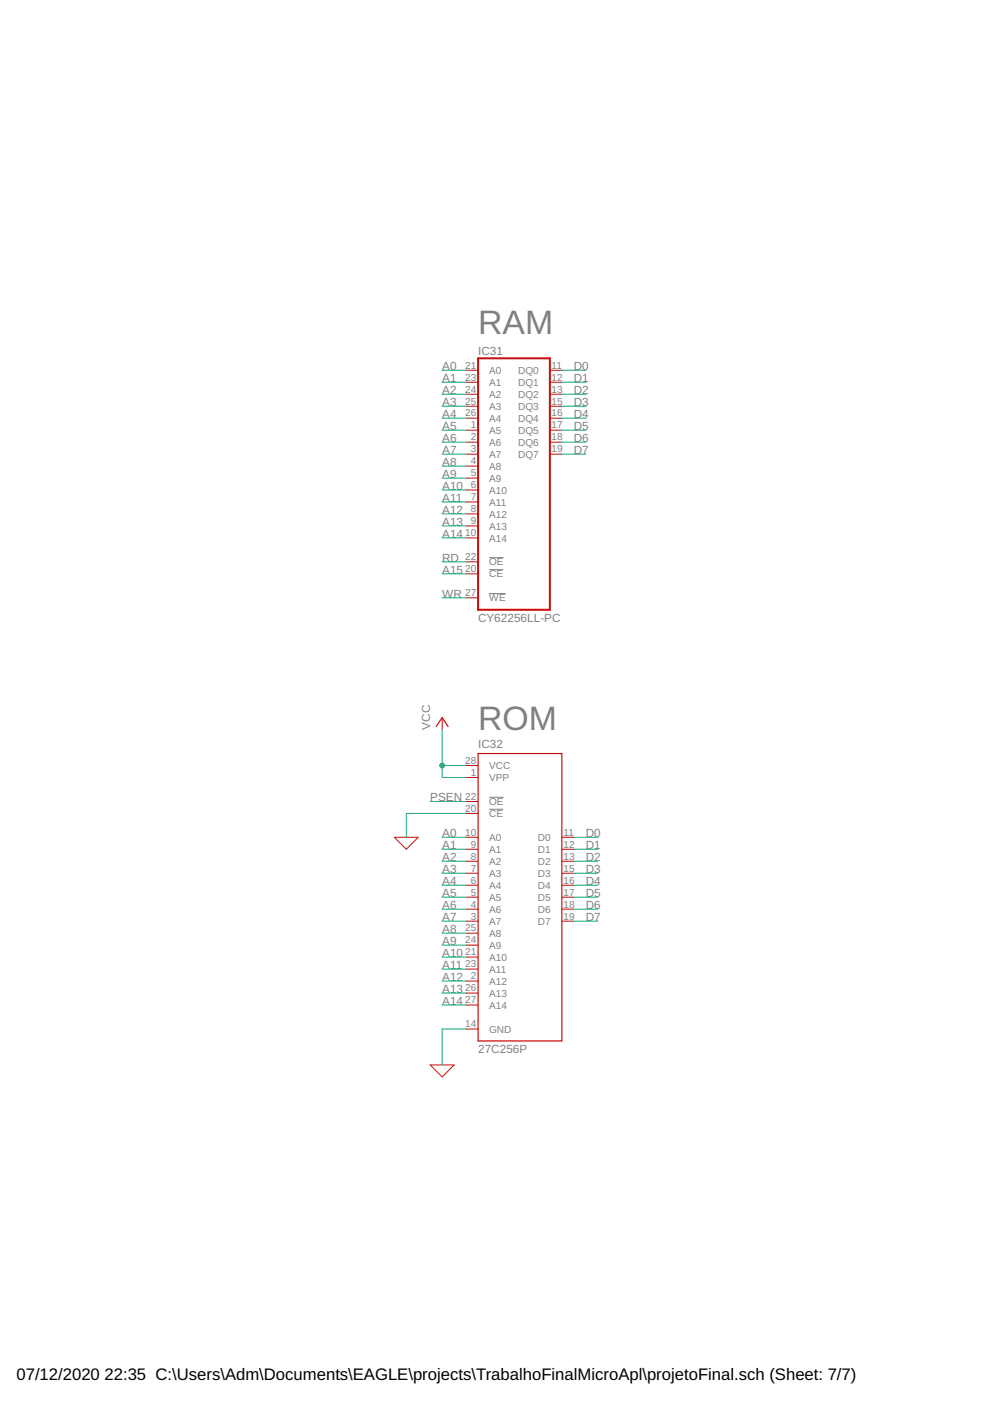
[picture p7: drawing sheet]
<svg xmlns="http://www.w3.org/2000/svg" width="210mm" height="297mm" viewBox="0 0 210 297" stroke-linecap="round" stroke-linejoin="round" font-family="sans-serif">
<path d="M103.7 118.2h3.1M103.7 125.9h3.6M103.7 120.8h3M103.7 171.6h3M103.7 169h3.1" fill="none" stroke="#808080" stroke-width=".21"/>
<path d="M101.4 76h15.2v53.3h-15.2z" fill="none" stroke="#c90d0c" stroke-width=".42"/>
<g fill="none" stroke="#c90d0c" stroke-width=".21">
<path d="M98.8 78.5h2.6M116.6 78.5h2.5M98.8 81h2.6M98.8 83.6h2.6M98.8 86.1h2.6M98.8 88.7h2.6M98.8 91.2h2.6M98.8 93.7h2.6M98.8 96.3h2.6M98.8 98.8h2.6M116.6 81h2.5M116.6 83.6h2.5"/>
<path d="M116.6 86.1h2.5M116.6 88.7h2.5M116.6 91.2h2.5M116.6 93.7h2.5M116.6 96.3h2.5M98.8 101.4h2.6M98.8 103.9h2.6M98.8 106.4h2.6M98.8 109h2.6M98.8 111.5h2.6M98.8 114h2.6M98.8 119.1h2.6"/>
<path d="M98.8 126.7h2.6M98.8 121.7h2.6M93.7 152.1v2.6M83.6 177.5h5.1l-2.6 2.6zM98.8 177.5h2.6M98.8 172.5h2.6M98.8 169.9h2.6M98.8 162.3h2.6M98.8 164.8h2.6M119.1 177.5h2.6M98.8 180.1h2.6M98.8 182.6h2.6"/>
<path d="M98.8 185.1h2.6M98.8 187.7h2.6M98.8 190.2h2.6M98.8 192.8h2.6M98.8 195.3h2.6M98.8 197.8h2.6M119.1 180.1h2.6M119.1 182.6h2.6M119.1 185.1h2.6M119.1 187.7h2.6M119.1 190.2h2.6M119.1 192.8h2.6"/>
<path d="M119.1 195.3h2.6M98.8 218.2h2.6M98.8 200.4h2.6M98.8 202.9h2.6M98.8 213.1h2.6M98.8 205.5h2.6M98.8 208h2.6M98.8 210.5h2.6M91.2 225.8h5.1l-2.6 2.5z"/>
</g>
<path d="M92.5 154.1l1.2-2 1.3 2M101.4 159.8h17.7v60.9h-17.7z" fill="none" stroke="#c90d0c" stroke-width=".25"/>
<g fill="none" stroke="#0dab76" stroke-width=".21">
<path d="M93.7 78.5h5.1M119.1 78.5h5.1M93.7 81h5.1M93.7 83.6h5.1M93.7 86.1h5.1M93.7 88.7h5.1M93.7 91.2h5.1M93.7 93.7h5.1M93.7 96.3h5.1M93.7 98.8h5.1M119.1 81h5.1M119.1 83.6h5.1"/>
<path d="M119.1 86.1h5.1M119.1 88.7h5.1M119.1 91.2h5.1M119.1 93.7h5.1M119.1 96.3h5.1M93.7 101.4h5.1M93.7 103.9h5.1M93.7 106.4h5.1M93.7 109h5.1M93.7 111.5h5.1M93.7 114h5.1M93.7 119.1h5.1"/>
<path d="M93.7 126.7h5.1M93.7 121.7h5.1M93.7 154.7v10.1h5.1M91.2 169.9h7.6M93.7 177.5h5.1M93.7 162.3h5.1M98.8 172.5h-12.7v5M121.7 177.5h5M93.7 180.1h5.1M93.7 182.6h5.1M93.7 185.1h5.1M93.7 187.7h5.1"/>
<path d="M93.7 190.2h5.1M93.7 192.8h5.1M93.7 195.3h5.1M93.7 197.8h5.1M121.7 180.1h5M121.7 182.6h5M121.7 185.1h5M121.7 187.7h5M121.7 190.2h5M121.7 192.8h5M121.7 195.3h5M93.7 200.4h5.1"/>
<path d="M93.7 202.9h5.1M93.7 205.5h5.1M93.7 208h5.1M93.7 210.5h5.1M93.7 213.1h5.1M98.8 218.2h-5.1v7.6"/>
</g>
<circle cx="93.7" cy="162.3" r=".51" fill="#0dab76" stroke="#0dab76" stroke-width=".21"/>
<g font-size="7.2" fill="#808080">
<text x="101.4" y="70.9">RAM</text>
<text x="101.4" y="154.7">ROM</text>
</g>
<g font-size="3.5">
<text x="3.5" y="292.5">07/12/2020</text>
<text x="22.2" y="292.5">22:35 C:\Users\Adm\Documents\EAGLE\projects\TrabalhoFinalMicroApl\projetoFinal.sch (Sheet: 7/7)</text>
</g>
<g font-size="2.5" fill="#808080">
<text x="101.4" y="75.3">IC31</text>
<text x="93.8" y="83.6">A2</text>
<text x="93.8" y="81">A1</text>
<text x="93.8" y="78.5">A0</text>
<text x="121.7" y="78.5">D0</text>
<text x="121.7" y="81">D1</text>
<text x="121.7" y="83.6">D2</text>
<text x="93.8" y="88.7">A4</text>
<text x="93.8" y="86.1">A3</text>
<text x="121.7" y="86.1">D3</text>
<text x="121.7" y="88.7">D4</text>
<text x="93.8" y="93.7">A6</text>
<text x="93.8" y="91.2">A5</text>
<text x="121.7" y="91.2">D5</text>
<text x="121.7" y="93.7">D6</text>
<text x="93.8" y="98.8">A8</text>
<text x="93.8" y="101.4">A9</text>
<text x="93.8" y="96.3">A7</text>
<text x="121.7" y="96.3">D7</text>
<text x="93.8" y="103.9">A10</text>
<text x="93.8" y="106.4">A11</text>
<text x="93.8" y="109">A12</text>
<text x="93.8" y="111.5">A13</text>
<text x="93.8" y="114.1">A14</text>
<text x="93.8" y="119.1">RD</text>
<text x="93.8" y="121.7">A15</text>
<text x="93.8" y="126.7">WR</text>
<text x="101.4" y="131.8">CY62256LL-PC</text>
<text x="91.2" y="154.7" transform="rotate(-90 91.2 154.7)">VCC</text>
<text x="101.4" y="158.5">IC32</text>
<text x="91.2" y="169.9">PSEN</text>
<text x="93.8" y="177.5">A0</text>
<text x="124.2" y="177.5">D0</text>
<text x="93.8" y="185.2">A3</text>
<text x="93.8" y="182.6">A2</text>
<text x="93.8" y="180.1">A1</text>
<text x="124.2" y="180.1">D1</text>
<text x="124.2" y="182.6">D2</text>
<text x="124.2" y="185.2">D3</text>
<text x="93.8" y="190.2">A5</text>
<text x="93.8" y="187.7">A4</text>
<text x="124.2" y="187.7">D4</text>
<text x="124.2" y="190.2">D5</text>
<text x="93.8" y="197.8">A8</text>
<text x="93.8" y="195.3">A7</text>
<text x="93.8" y="192.8">A6</text>
<text x="124.2" y="192.8">D6</text>
<text x="124.2" y="195.3">D7</text>
<text x="93.8" y="200.4">A9</text>
<text x="93.8" y="202.9">A10</text>
<text x="93.8" y="205.5">A11</text>
<text x="93.8" y="208">A12</text>
<text x="93.8" y="210.5">A13</text>
<text x="93.8" y="213.1">A14</text>
<text x="101.4" y="223.2">27C256P</text>
</g>
<g font-size="2.1" fill="#808080">
<text x="98.6" y="78.1">21</text>
<text x="98.6" y="80.7">23</text>
<text x="98.6" y="83.2">24</text>
<text x="103.7" y="79.3">A0</text>
<text x="103.7" y="81.8">A1</text>
<text x="109.9" y="79.3">DQ0</text>
<text x="109.9" y="81.8">DQ1</text>
<text x="116.9" y="78.1">11</text>
<text x="116.9" y="80.7">12</text>
<text x="116.9" y="83.2">13</text>
<text x="98.6" y="85.8">25</text>
<text x="98.6" y="88.3">26</text>
<text x="103.7" y="84.3">A2</text>
<text x="103.7" y="86.9">A3</text>
<text x="103.7" y="89.4">A4</text>
<text x="109.9" y="84.3">DQ2</text>
<text x="109.9" y="86.9">DQ3</text>
<text x="109.9" y="89.4">DQ4</text>
<text x="116.9" y="85.8">15</text>
<text x="116.9" y="88.3">16</text>
<text x="99.8" y="90.8">1</text>
<text x="99.8" y="93.4">2</text>
<text x="99.8" y="95.9">3</text>
<text x="103.7" y="92">A5</text>
<text x="103.7" y="94.5">A6</text>
<text x="109.9" y="92">DQ5</text>
<text x="109.9" y="94.5">DQ6</text>
<text x="116.9" y="90.8">17</text>
<text x="116.9" y="93.4">18</text>
<text x="116.9" y="95.9">19</text>
<text x="99.8" y="98.5">4</text>
<text x="99.8" y="101">5</text>
<text x="103.7" y="97">A7</text>
<text x="103.7" y="99.6">A8</text>
<text x="109.9" y="97">DQ7</text>
<text x="99.8" y="103.5">6</text>
<text x="99.8" y="106.1">7</text>
<text x="103.7" y="102.1">A9</text>
<text x="103.7" y="104.7">A10</text>
<text x="103.7" y="107.2">A11</text>
<text x="98.6" y="113.7">10</text>
<text x="99.8" y="108.6">8</text>
<text x="99.8" y="111.2">9</text>
<text x="103.7" y="109.7">A12</text>
<text x="103.7" y="112.3">A13</text>
<text x="98.6" y="118.8">22</text>
<text x="103.7" y="114.8">A14</text>
<text x="103.7" y="119.9">OE</text>
<text x="98.6" y="121.3">20</text>
<text x="103.7" y="122.4">CE</text>
<text x="98.6" y="126.4">27</text>
<text x="103.7" y="127.5">WE</text>
<text x="98.6" y="161.9">28</text>
<text x="99.8" y="164.5">1</text>
<text x="103.7" y="163.1">VCC</text>
<text x="103.7" y="165.6">VPP</text>
<text x="98.6" y="172.1">20</text>
<text x="98.6" y="169.6">22</text>
<text x="103.7" y="173.2">CE</text>
<text x="103.7" y="170.7">OE</text>
<text x="98.6" y="177.2">10</text>
<text x="99.8" y="179.7">9</text>
<text x="103.7" y="178.3">A0</text>
<text x="114.1" y="178.3">D0</text>
<text x="119.5" y="177.2">11</text>
<text x="119.5" y="179.7">12</text>
<text x="99.8" y="182.3">8</text>
<text x="99.8" y="184.8">7</text>
<text x="103.7" y="180.8">A1</text>
<text x="103.7" y="183.4">A2</text>
<text x="103.7" y="185.9">A3</text>
<text x="114.1" y="180.8">D1</text>
<text x="114.1" y="183.4">D2</text>
<text x="114.1" y="185.9">D3</text>
<text x="119.5" y="182.3">13</text>
<text x="119.5" y="184.8">15</text>
<text x="99.8" y="187.3">6</text>
<text x="99.8" y="189.9">5</text>
<text x="103.7" y="188.5">A4</text>
<text x="103.7" y="191">A5</text>
<text x="114.1" y="188.5">D4</text>
<text x="114.1" y="191">D5</text>
<text x="119.5" y="187.3">16</text>
<text x="119.5" y="189.9">17</text>
<text x="98.6" y="197.5">25</text>
<text x="99.8" y="192.4">4</text>
<text x="99.8" y="195">3</text>
<text x="103.7" y="193.5">A6</text>
<text x="103.7" y="196.1">A7</text>
<text x="114.1" y="193.5">D6</text>
<text x="114.1" y="196.1">D7</text>
<text x="119.5" y="192.4">18</text>
<text x="119.5" y="195">19</text>
<text x="98.6" y="200">24</text>
<text x="98.6" y="202.6">21</text>
<text x="103.7" y="198.6">A8</text>
<text x="103.7" y="201.2">A9</text>
<text x="103.7" y="203.7">A10</text>
<text x="98.6" y="205.1">23</text>
<text x="99.8" y="207.7">2</text>
<text x="103.7" y="206.2">A11</text>
<text x="103.7" y="208.8">A12</text>
<text x="98.6" y="212.7">27</text>
<text x="98.6" y="210.2">26</text>
<text x="103.7" y="213.8">A14</text>
<text x="103.7" y="211.3">A13</text>
<text x="98.6" y="217.8">14</text>
<text x="103.7" y="218.9">GND</text>
</g>
</svg>
